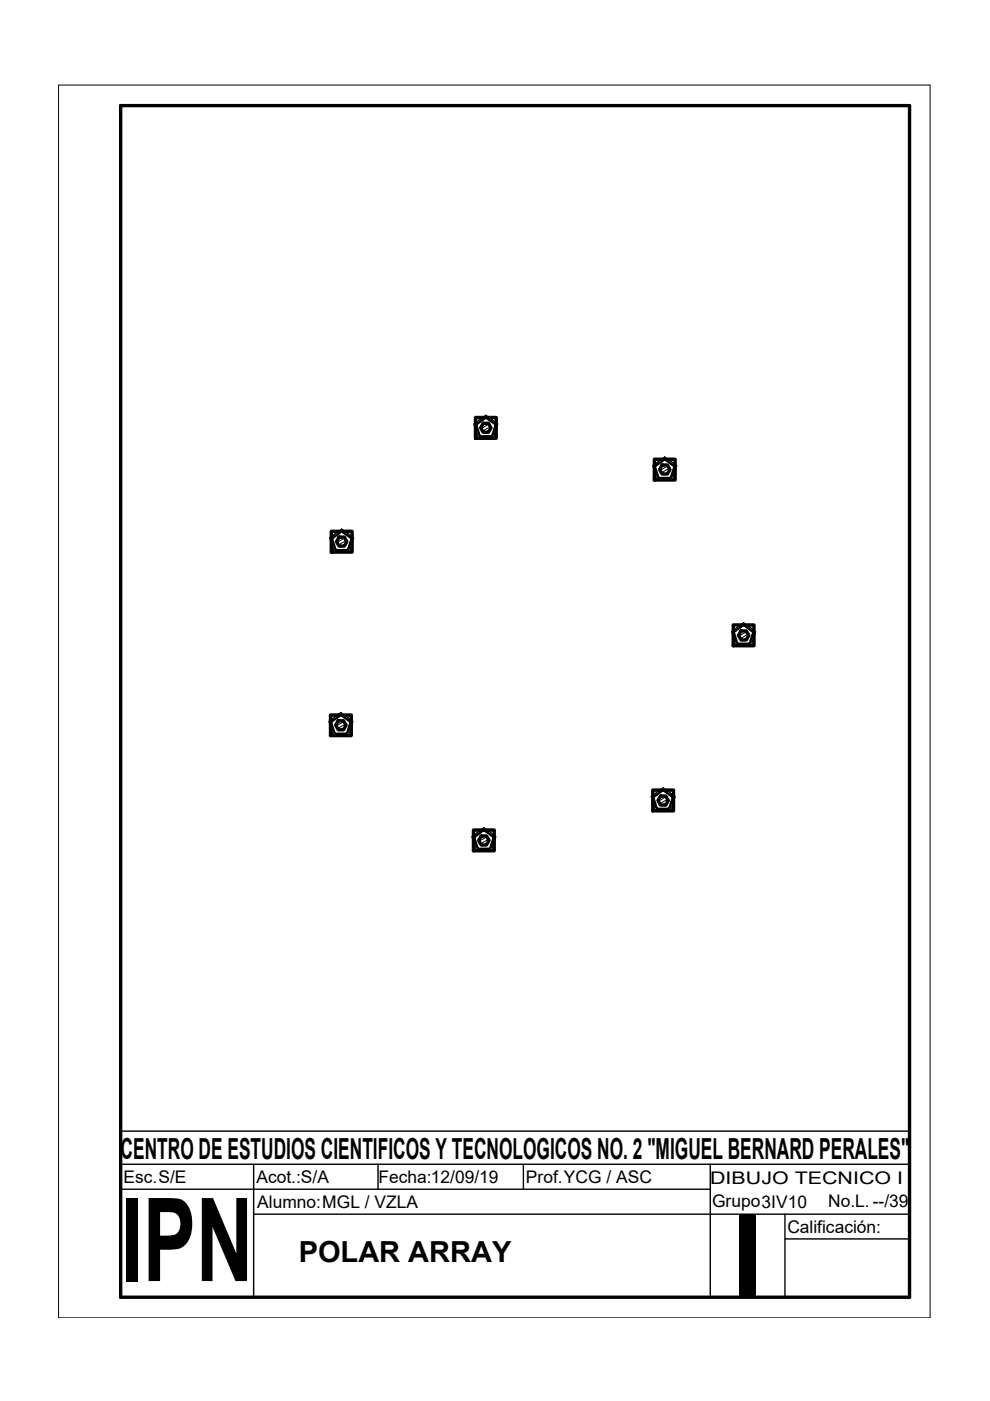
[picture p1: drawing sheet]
<svg xmlns="http://www.w3.org/2000/svg" width="210mm" height="297mm" viewBox="0 0 210 297" stroke-linecap="round" stroke-linejoin="round" font-family="sans-serif">
<!-- layer: Linea Continua Mediana -->
<path d="M100.9 90l2.1-1.5 2.1 1.5-.8 2.5h-2.6zM138.8 98.9l2.1-1.5 2.1 1.5-.8 2.4h-2.6zM70.4 114.2l2-1.6 2.2 1.6-.8 2.4h-2.6zM155.5 134l2.2-1.5 2 1.5-.8 2.5h-2.5zM70.2 153.1l2.1-1.5 2.1 1.5-.9 2.5h-2.5zM100.5 177.5l2.1-1.5 2.1 1.5-.8 2.5h-2.6zM138.5 169l2.1-1.5 2.1 1.5-.8 2.5h-2.6z" fill="none" stroke="#000" stroke-width=".51"/>
<!-- layer: Linea Continua Gruesa -->
<g fill="none" stroke="#000" stroke-width=".72">
<path d="M100.8 88.5h4.4v4.4h-4.4zM102.5 89.7h1.1l.5 1-.5 1h-1.1l-.6-1zM138.7 97.4h4.4v4.4h-4.4zM140.4 98.6h1.1l.5 1-.5 .9h-1.1l-.6-.9zM70.2 112.6h4.4v4.5h-4.4zM71.9 113.9h1.1l.5 1-.5 .9h-1.1l-.6-.9zM155.5 132.5h4.4v4.4h-4.4zM157.1 133.8h1.1l.6 .9-.6 1h-1.1l-.5-1zM70.1 151.6h4.4v4.4h-4.4zM71.7 152.8h1.1l.6 1-.6 .9h-1.1l-.5-.9zM100.4 176h4.4v4.4h-4.4zM102 177.2h1.1l.6 1-.6 1h-1.1l-.5-1z"/>
<path d="M138.4 167.5h4.4v4.4h-4.4zM140.1 168.8h1.1l.5 .9-.5 1h-1.1l-.6-1z"/>
</g>
<g fill="none" stroke="#000" stroke-width=".21">
<path d="M12.4 18h184.8v261.4h-184.8zM100.4 89.9l2.6-1.9 2.6 1.9-1 3h-3.2zM102.7 89.7l-.3 .3M103.6 89.9l-1.6 1M103.8 91.3l-.7 .4M104 90.5l-1.7 .9M138.4 98.7l2.5-1.8 2.6 1.8-.9 3.1h-3.3zM140.6 98.6l-.3 .2M141.6 98.8l-1.7 .9M141.9 99.3l-1.7 .9M69.9 114l2.5-1.9 2.6 1.9-.9 3.1h-3.2zM72.1 113.9l-.3 .2"/>
<path d="M73.1 114l-1.6 1M73.2 115.4l-.6 .4M73.4 114.6l-1.6 .9M141.7 100.2l-.6 .3M155.1 133.9l2.6-1.9 2.5 1.9-.9 3h-3.2zM157.3 133.8l-.3 .1M158.3 133.9l-1.7 1M158.4 135.3l-.6 .4M158.6 134.5l-1.7 .9M69.7 153l2.6-2 2.6 2-1 3h-3.2zM71.9 152.8l-.3 .2M72.9 153l-1.6 .9"/>
<path d="M73 154.3l-.6 .4M73.2 153.5l-1.6 1M100 177.4l2.6-1.9 2.6 1.9-1 3h-3.2zM102.2 177.2l-.2 .2M103.2 177.4l-1.6 1M103.3 178.8l-.6 .4M103.6 177.9l-1.7 1M138 168.9l2.6-1.9 2.6 1.9-1 3h-3.2zM140.3 168.8l-.4 .2M141.2 168.9l-1.6 1M141.4 170.3l-.7 .4M141.5 169.5l-1.6 .9"/>
<circle cx="103" cy="90.7" r="2.18"/>
<circle cx="141" cy="99.5" r="2.18"/>
<circle cx="72.5" cy="114.8" r="2.18"/>
<circle cx="157.7" cy="134.7" r="2.18"/>
<circle cx="72.3" cy="153.7" r="2.18"/>
<circle cx="102.6" cy="178.2" r="2.18"/>
<circle cx="140.6" cy="169.7" r="2.18"/>
</g>
<!-- layer: Cuadro de Datos -->
<path d="M25.6 239.8h167.2v35.2h-167.2zM25.6 246.8h167.2M25.6 252.1h125M53.8 246.8v28.2M53.8 257.4h139M80.2 246.8v5.3M111 246.8v5.3M150.6 246.8v28.2M166.4 257.4v17.6M166.4 262.7h26.4" fill="none" stroke="#000" stroke-width=".3"/>
<!-- layer: Margen -->
<path d="M25.6 22.4h167.2v252.6h-167.2z" fill="none" stroke="#000" stroke-width=".72"/>
<g font-size="24.6">
<text x="25.6" y="271.6">IPN</text>
<text x="155" y="275">I</text>
</g>
<g font-size="6.1">
<text x="25.6" y="245.7">CENTRO DE ESTUDIOS CIENTIFICOS Y TECNOLOGICOS NO. 2 &quot;MIGUEL BERNARD PERALES&quot;</text>
<text x="63.3" y="267.5">POLAR ARRAY</text>
</g>
<g font-size="3.7">
<text x="26.2" y="250.9">Esc.S/E</text>
<text x="54.4" y="250.9">Acot.:S/A</text>
<text x="80.3" y="250.7">Fecha:12/09/19</text>
<text x="111.5" y="250.7">Prof.YCG / ASC</text>
<text x="150.6" y="251.1">DIBUJO TECNICO I</text>
<text x="54.5" y="256">Alumno:MGL / VZLA</text>
<text x="151" y="255.9">Grupo3IV10</text>
<text x="175.6" y="255.9">No.L. --/39</text>
<text x="166.9" y="261.5">Calificación:</text>
</g>
</svg>
